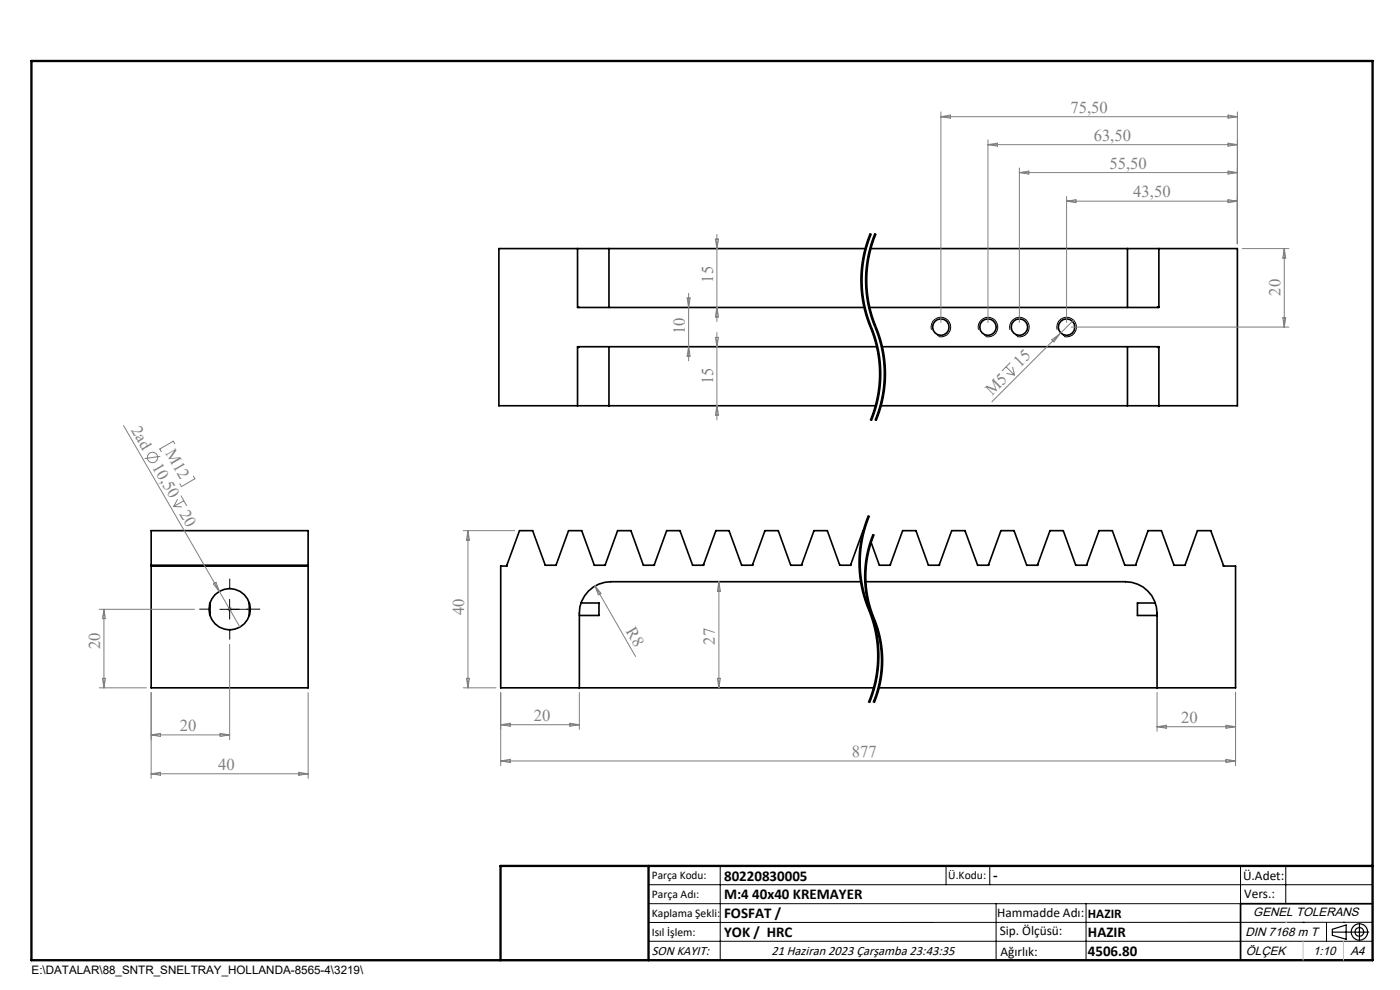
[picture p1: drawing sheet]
<svg xmlns="http://www.w3.org/2000/svg" width="297mm" height="210mm" viewBox="0 0 297 210" stroke-linecap="round" stroke-linejoin="round" font-family="sans-serif">
<g fill="none" stroke="#000" stroke-width=".35">
<path d="M122.5 52.7h6.7M122.5 52.7v12.5h60.9M122.5 52.7h-16.7v33.4h16.7M129.2 52.7h54.4M129.2 52.7v12.5M184.6 52.7h54.6M239.2 52.7h6.7M239.2 52.7v12.5M245.9 52.7v12.5h-61.5M245.9 52.7h16.6v33.4h-16.6M122.6 65l.3 .2M122.9 73.5l-.3 .3"/>
<path d="M129.2 73.5v12.6M186.1 73.5h-63.6v12.6M187 73.5h58.9v12.6M239.2 73.5v12.6M245.5 73.5l.3 .2M245.8 65l-.3 .2M122.5 86.1h6.7M129.2 86.1h56.6M186.8 86.1h52.4M239.2 86.1h6.7M32.1 112.6h33.3v33.3h-33.3zM32.1 119.9h33.3"/>
<path d="M183.2 112.6h-.1l-2.6 7.3h-2.3l-2.7-7.3h-2.8l-2.6 7.3h-2.4l-2.6-7.3h-2.8l-2.6 7.3h-2.4l-2.6-7.3h-2.8l-2.6 7.3h-2.4l-2.6-7.3h-2.9l-2.6 7.3h-2.3l-2.7-7.3h-2.8l-2.6 7.3h-2.3l-2.7-7.3h-2.8l-2.6 7.3h-2.3l-2.7-7.3h-2.8l-2.7 7.5h-1.3v25.8h79.2M184.7 114.9l1.8 5h2.4l2.6-7.3h2.8l2.7 7.3h2.3l2.6-7.3h2.8l2.7 7.3h2.3l2.6-7.3h2.8l2.7 7.3h2.3l2.6-7.3h2.9l2.6 7.3h2.3l2.7-7.3h2.8l2.6 7.3h2.3l2.7-7.3h2.8l2.7 7.3h2.3l2.6-7.3h2.9l2.6 7.5h2.6v25.8h-75.7M32.1 120.1h33.3M44.6 127.9v2.7M52.9 127.9v2.7M123.3 127.9h3.8v2.7h-4.2M182.7 123.4h-53.1a6.7 6.7 0 0 0-6.7 6.7v15.8M183.6 123.4h55.2a6.7 6.7 0 0 1 6.7 6.7v15.8M245.1 127.9h-3.8v2.7h4.2M291.2 191.7h-28v12"/>
<circle cx="199.6" cy="69.4" r="1.75"/>
<circle cx="209.6" cy="69.4" r="1.76"/>
<circle cx="216.3" cy="69.4" r="1.76"/>
<circle cx="226.3" cy="69.4" r="1.75"/>
<circle cx="48.7" cy="129.2" r="4.4"/>
</g>
<g fill="none" stroke="#808080" stroke-width=".21">
<path d="M199.6 23.7v44.7M199.6 24.8h62.9M199.6 24.8l2-.4v.7zM209.6 29.7v38.7M209.6 30.7h52.9M209.6 30.7l2-.3v.6zM216.3 35.6v32.8M216.3 36.6h46.2M216.3 36.6l2-.3v.6zM260.5 24.4l2 .4-2 .3zM260.5 30.4l2 .3-2 .3zM260.5 36.3l2 .3-2 .3z"/>
<path d="M262.5 23.7v28M151.8 50.7h.6l-.3 2zM152.1 49.7v18.5M226.3 41.7v26.7M226.3 42.7h36.2M226.3 42.7l1.9-.3v.6zM260.5 42.4l2 .3-2 .3zM263.5 52.7h9.9M272.5 52.7v16.7M272.5 52.7l.3 2h-.7zM145.8 63.2h.6l-.3 2zM146.1 62.2v14.3"/>
<path d="M146.1 73.5l.3 2.1h-.6zM151.8 71.6h.6l-.3 1.9zM152.1 70.5v18.6M152.1 65.2l.3 2h-.6zM213.4 77.8l1.8 1.8M213.5 79.2l1.7 .4M214.3 76.9l-1.8 1.8M214.8 77.8l.4 1.8M223.1 72.1l1.7-1.2-1.2 1.6zM227.3 69.4h46.1M227.8 67.9l-17.4 17.3M272.1 67.4h.7l-.3 2z"/>
<path d="M26.2 90.3l24.7 42.7M34 96.8l-3.3 .5M37.1 94.1l-.3-.5-2.9 1.6 .3 .6M152.1 86.1l.3 1.9h-.6zM36.8 107.4l1.8 .1M37.7 105.9l-.9 1.5M38.4 105.1l1.2 2.2M39 106.2l-2.2 1.2M41 101l.3 .6-2.8 1.6-.3-.6M98.3 112.6h10.9M99.3 112.6v33.3M99.3 112.6l.3 2h-.6z"/>
<path d="M21.1 129.2h20.2M22 129.2v16.7M22 129.2l.4 2h-.7zM45.3 123.9l.5-.4 .7 1.9zM48.2 129.2h1M48.4 128.9l.7 .7M48.7 128.7v1M48.7 136.7v20.2M49.1 128.9l-.7 .7M126.2 124.3l8.6 15M126.2 124.3l1.3 1.6-.6 .3zM152.5 123.4v22.5"/>
<path d="M152.5 123.4l.3 2h-.6zM21.1 145.9h9.9M21.7 143.9h.7l-.4 2zM32.1 146.9v18.2M32.1 155.9h16.6M32.1 155.9l1.9-.3v.6zM46.7 155.6l2 .3-2 .3zM65.4 146.9v18.2M98.3 145.9h6.9M99 143.9h.6l-.3 2zM106.2 146.9v15.5M106.2 153.7h16.7"/>
<path d="M106.2 153.7l2-.3v.6zM120.9 153.4l2 .3-2 .3zM122.9 146.9v7.8M152.2 143.9h.6l-.3 2zM245.5 146.9v8.2M245.5 154.2h16.6M245.5 154.2l1.9-.4v.7zM260.1 153.8l2 .4-2 .3zM262.1 146.9v15.5M32.1 164.1l1.9-.3v.7zM32.1 164.1h33.3M63.4 163.8l2 .3-2 .4z"/>
<path d="M106.2 161.4l2-.3v.6zM106.2 161.4h155.9M260.1 161.1l2 .3-2 .3z"/>
<circle cx="32.4" cy="97" r="1.1"/>
</g>
<g fill="none" stroke="#000" stroke-width=".21">
<path d="M182.9 55.1l-.2 1.4a26 26 0 0 0 .2 7.3M183.2 53.6l-.3 1.5M183.6 53.7a25.6 25.6 0 0 0 0 11.5M183.8 51.5l-.6 2.1M183.9 55.1l-.2 1.4a26 26 0 0 0 .2 7.3M184.2 53.6l-.3 1.5M184.3 50.1l-.5 1.4M184.6 49.5l-.3 .6M184.7 49.5a26.2 26.2 0 0 0 .6 21.2 25.8 25.8 0 0 1-.6 18.5M184.8 51.5l-.6 2.1M184.9 49.6l-1.3 4.1M185.3 50.1l-.5 1.4"/>
<path d="M185.4 50.9a25.6 25.6 0 0 0 0 17.1M185.6 49.5l-.3 .6M185.7 49.5a26.2 26.2 0 0 0 .6 21.2 25.8 25.8 0 0 1-.6 18.5M185.9 49.6l-.5 1.4M182.9 63.8l.9 3.6M183.6 65.2l1.2 3.8M183.8 67.4l1.7 4.8 .8 3.5M183.9 63.8l.9 3.6M184.8 69l.1 .3zM184.8 67.4a30.6 30.6 0 0 1 2.7 11.2M184.9 69.3l.5 1.4M185.4 68l1 2.7"/>
<path d="M185.4 70.7a26 26 0 0 1 1.5 7.1M186.3 75.7l.2 2.9M186.4 70.7l.3 .7a26 26 0 0 1 1.2 6.4M186.5 78.6l-.1 3.6M186.9 77.8l-.1 3.7M187.5 78.6l-.1 3.6M187.9 77.8l-.1 3.7M197.6 69.9a2.09 2.09 0 0 1 1.8-2.6 2.09 2.09 0 0 1 2.3 2.2 2.09 2.09 0 0 1-2.6 1.9M207.6 69.9a2.09 2.09 0 0 1 1.8-2.6 2.09 2.09 0 0 1 2.3 2.2 2.09 2.09 0 0 1-2.6 1.9M214.2 69.9a2.09 2.09 0 0 1 1.8-2.6 2.09 2.09 0 0 1 2.3 2.2 2.09 2.09 0 0 1-2.6 1.9M224.3 69.9a2.09 2.09 0 0 1 1.8-2.6 2.09 2.09 0 0 1 2.3 2.3 2.09 2.09 0 0 1-2.7 1.8M185.3 87.1l-.7 2"/>
<path d="M185.5 86.4l-.2 .7M186.3 82.9l-.8 3.5M186.3 87.1l-.7 2M186.4 82.2l-.1 .7M186.5 86.4l-.2 .7M186.8 81.5l-.6 4-1.3 3.8M187.4 82.2l-.9 4.2M187.8 81.5l-.6 4-1.3 3.8M182.2 118.6a28.1 28.1 0 0 0 2.6 12.4 25.6 25.6 0 0 1-.4 17.3M182.4 115.6l-.2 3M182.6 117.1v3.6M183.6 118.7l-.2 2.1"/>
<path d="M184.1 118.1l-.3 2.1-.1 2.8M184.2 109.3l-1 2.8-.8 3.5M184.3 109.4a26.2 26.2 0 0 0 .6 21.2 25.8 25.8 0 0 1-.6 18.5M184.5 109.4l-1.1 3.5-.8 4.2M184.6 116l-.5 2.1M185.2 113.3l-1 2.6-.6 2.8M185.3 113.3a23.2 23.2 0 0 0-.5 16.6M185.5 113.4l-.9 2.6M46.6 129.2h4.2M48.7 127.1v4.2M182.6 120.7a25.5 25.5 0 0 0 1.8 8.1M183.4 120.8a23.4 23.4 0 0 0 1.5 9.8"/>
<path d="M183.7 123a23 23 0 0 0 .9 5.5M184.4 128.8l.1 .3zM184.5 129.1a23.9 23.9 0 0 1 .8 20M184.6 128.5l.4 1.3a24.8 24.8 0 0 1 2.3 11M184.9 130.6l.8 2M185 130.5l.7 2.1M185.7 132.6l.7 2.7 .5 2.7M185.7 132.6a26 26 0 0 1 .6 9.5M186.9 138v3.5M184.4 148.3l-.2 .7M185.7 147.7l-.5 1.3M186 144.2l-.5 2.2-1 2.7"/>
<path d="M186.3 142.1l-.3 2.1M186.9 141.5l-.3 2.8-.9 3.4M187.1 143l-.7 3.4-.9 2.7M187.3 140.8l-.2 2.2M137.6 187.7h153.6M137.6 191.7h153.6M137.6 199.7h153.6M152.8 183.7v20M200.7 183.7v4M210 183.7v4M211.3 191.7v12M230.4 191.7v12"/>
<path d="M263.2 183.7v20M272.8 183.7v8M276.4 195.6h.1M281.4 195.6v4.1M285 195.6h.1M291.2 195.6l-153.6 .1"/>
</g>
<path d="M184.7 49.5a25.8 25.8 0 0 0 0 19.9M185.7 49.5a25.8 25.8 0 0 0 0 19.9M184.7 69.4a25.8 25.8 0 0 1 0 19.8M185.7 69.4a25.8 25.8 0 0 1 0 19.8M184.3 109.4a25.8 25.8 0 0 0 0 19.8M184.3 129.2a25.8 25.8 0 0 1 0 19.9" fill="none" stroke="#000" stroke-width=".21" stroke-dasharray="6.3 1.3 1.3 1.3" stroke-dashoffset="3.2" stroke-linecap="butt"/>
<path d="M185.3 113.3a23.2 23.2 0 0 0 0 17.9M185.3 131.2a23.2 23.2 0 0 1 0 17.9" fill="none" stroke="#000" stroke-width=".21" stroke-dasharray="6.3 1.3 1.3 1.3" stroke-dashoffset="-.9" stroke-linecap="butt"/>
<g fill="none" stroke="#000" stroke-width=".25">
<path d="M282.6 197.7h7.8M282.6 197.1l3-.9v3l-3-.8zM288.4 195.8v3.8M106.2 203.7h185"/>
<circle cx="288.4" cy="197.7" r="1.74"/>
<circle cx="288.4" cy="197.7" r=".93"/>
</g>
<path d="M48.6 129.2h.2zM48.7 129.2h.1M48.7 129.2h4M52.7 129.2h-.4h.4" fill="none" stroke="#00f" stroke-width=".21"/>
<path d="M44.6 129.2h-2.3M48.7 125v-2.2M48.7 133.4v2.3M52.9 129.2h2.3" fill="none" stroke="#000" stroke-width=".21" stroke-dasharray="15.2 1.3 1.3 1.3" stroke-linecap="butt"/>
<path d="M6.7 12.9h284.5v190.8h-284.5zM137.6 183.7v20M291.2 183.7h-185v20" fill="none" stroke="#000" stroke-width=".5"/>
<path d="M276.4 199.7v4M285 199.7v4" fill="none" stroke="#c0c0c0" stroke-width=".21"/>
<path d="M272.8 195.6h.1" fill="none" stroke="#c0c0c0" stroke-width=".25"/>
<path d="M52.3 129.2h.4zM48.6 129.2h.2z" fill="#00f"/>
<g font-size="3.5" fill="#808080">
<text x="227.1" y="23.9">75,50</text>
<text x="232" y="29.8">63,50</text>
<text x="235.4" y="35.8">55,50</text>
<text x="240.4" y="41.8">43,50</text>
<text x="151.3" y="59.9" transform="rotate(-90 151.3 59.9)">15</text>
<text x="271.6" y="62.7" transform="rotate(-90 271.6 62.7)">20</text>
<text x="145.3" y="70.8" transform="rotate(-90 145.3 70.8)">10</text>
<text x="151.3" y="81.6" transform="rotate(-90 151.3 81.6)">15</text>
<text x="216.4" y="78.1" transform="rotate(-45 216.4 78.1)">15</text>
<text x="210.5" y="84" transform="rotate(-45 210.5 84)">M5</text>
<text x="27.7" y="91.2" transform="rotate(60 27.7 91.2)">2ad</text>
<text x="32.2" y="99" transform="rotate(60 32.2 99)">10,50</text>
<text x="35" y="96.1" transform="rotate(60 35 96.1)">M12</text>
<text x="38" y="109" transform="rotate(60 38 109)">20</text>
<text x="98.5" y="130.5" transform="rotate(-90 98.5 130.5)">40</text>
<text x="21.2" y="137.6" transform="rotate(-90 21.2 137.6)">20</text>
<text x="132.7" y="133.9" transform="rotate(60 132.7 133.9)">R8</text>
<text x="151.7" y="136.7" transform="rotate(-90 151.7 136.7)">27</text>
<text x="38.2" y="155">20</text>
<text x="113.2" y="152.9">20</text>
<text x="250.6" y="153.3">20</text>
<text x="180.7" y="160.6">877</text>
<text x="46.3" y="163.3">40</text>
</g>
<g font-size="3.2">
<text x="153.6" y="186.8">80220830005</text>
<text x="153.6" y="190.8">M:4 40x40 KREMAYER</text>
<text x="210.7" y="186.6">-</text>
<text x="153.6" y="194.8">FOSFAT /</text>
<text x="153.6" y="198.8">YOK / HRC</text>
<text x="230.8" y="198.7">HAZIR</text>
<text x="230.8" y="202.8">4506.80</text>
</g>
<g font-size="2.8">
<text x="263.7" y="186.7">Ü.Adet:</text>
<text x="263.9" y="190.5">Vers.:</text>
<text x="211.5" y="194.5">Hammadde Adı:</text>
<text x="230.8" y="194.7">HAZIR</text>
<text x="138.3" y="202.6">SON KAYIT:</text>
<text x="163.6" y="202.6">21 Haziran 2023 Çarşamba 23:43:35</text>
<text x="212.1" y="198.4">Sip. Ölçüsü:</text>
<text x="212.2" y="202.7">Ağırlık:</text>
</g>
<g font-size="2.6">
<text x="265.9" y="194.4">GENEL TOLERANS</text>
<text x="264.2" y="198.5">DIN 7168 m T</text>
<text x="264.3" y="202.6">ÖLÇEK</text>
<text x="278.5" y="202.6">1:10</text>
<text x="286.5" y="202.6">A4</text>
</g>
<g font-size="2.5">
<text x="138.3" y="186.4">Parça Kodu:</text>
<text x="138.3" y="190.5">Parça Adı:</text>
<text x="201.2" y="186.5">Ü.Kodu:</text>
<text x="138.3" y="194.5">Kaplama Şekli:</text>
<text x="138.3" y="198.6">Isıl İşlem:</text>
<text x="6.7" y="206.7">E:\DATALAR\88_SNTR_SNELTRAY_HOLLANDA-8565-4\3219\</text>
</g>
</svg>
